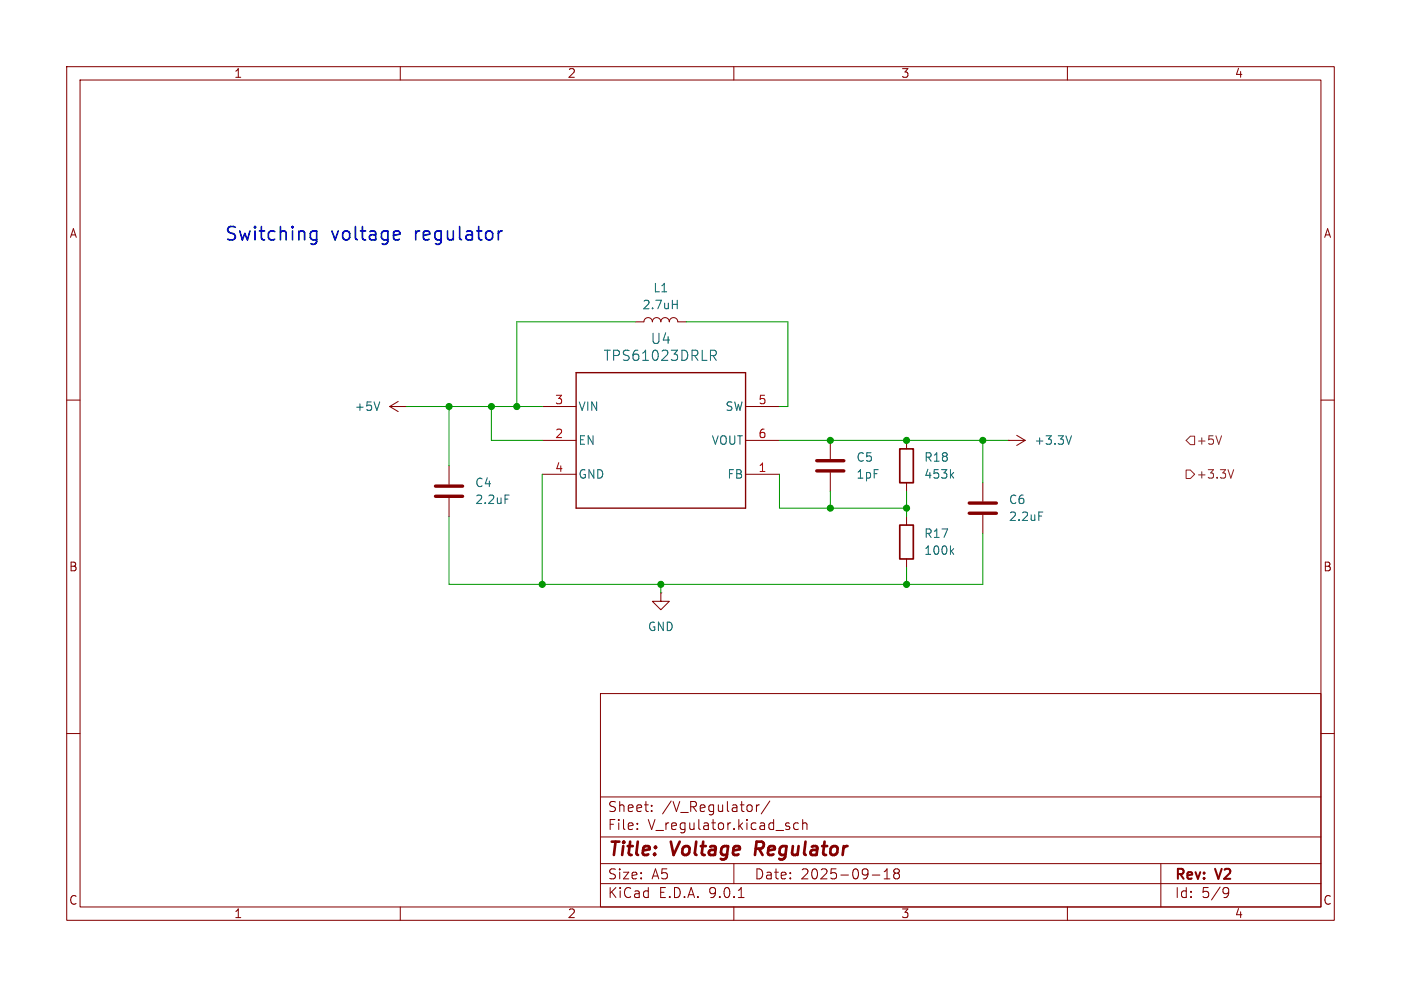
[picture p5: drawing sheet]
<svg xmlns="http://www.w3.org/2000/svg" width="210mm" height="148mm" viewBox="0 0 210 148" stroke-linecap="round" stroke-linejoin="round" font-family="sans-serif">
<g fill="none" stroke="#840000" stroke-width=".15">
<path d="M10 10h190v128h-190zM12 12h186v124h-186zM60 10v2M110 10v2M160 10v2M95.2 48.3h1.3a.64 .64 0 0 1 .7-.7 .64 .64 0 0 1 .6 .7 .64 .64 0 0 1 .6-.7 .64 .64 0 0 1 .7 .7 .64 .64 0 0 1 .6-.7 .64 .64 0 0 1 .6 .7 .64 .64 0 0 1 .7-.7 .64 .64 0 0 1 .6 .7h1.3M10 60h2M58.4 61l1.3 .7M58.4 61h2.6M59.7 60.2l-1.3 .8M61 61h.1M67.3 69.9v2.7"/>
<path d="M67.3 74.7v2.8M81.3 61h5.1M81.3 66h5.1M81.3 71.1h5.1M111.8 61h5M111.8 66h5M111.8 71.1h5M124.5 66v2.8M124.5 70.9v2.8M135.9 66v1.3M135.9 72.4v1.3M135.9 77.5v1.2"/>
<path d="M147.3 72.4v2.8M147.3 77.2v2.8M151.1 66h.1M151.1 66h2.6M152.4 65.3l1.3 .7M153.7 66l-1.3 .8M198 60h2M99.1 88.9v1.3h1.2l-1.2 1.2-1.3-1.2h1.3M99.1 88.9h.1M135.9 83.8v1.3M10 110h2M90 104h108v32h-108z"/>
<path d="M90 119.5h108M198 110h2M60 136v2M90 132.5h108M90 129.5h108M90 125.5h108M95.5 124.2v.2M95.5 123.5v.1M97.7 121.5v.2M97.7 120.8v.1M110 136v2M110 129.5v3"/>
<path d="M110.7 134.6h.8M113.4 120.7v1M113.8 120.7l-.3 .1-.1 .2M115.4 120.1l-1.3 1.9M118.3 124v.3M119.7 123.5l-.4-.1-.3 .3v.4l.1 .2h.6M120.3 123.5a.37 .37 0 0 1 .7 .1v.8M120.3 122.9v1.5M130.8 131.2h1.1M132.5 131.8h.9M132.5 130.7l.5-.4v1.5M134.3 130.9l-.3 .3v.4l.3 .2 .4-.1 .1-.2v-.4l-.3-.2"/>
<path d="M134.3 130.9l-.3-.3v-.2l.3-.1 .4 .1 .1 .2v.2l-.3 .1M134.3 130.9h.2M160 136v2M174 129.5v6.5M183.6 133.1h.3l.2 .1a.99 .99 0 0 1-.3 1.4h-.3M184.2 133.7l-.3 .3h-.3"/>
</g>
<path d="M113.4 126.2l-.2 2" fill="none" stroke="#840000" stroke-width=".4"/>
<path d="M65.3 72.9h4M65.3 74.4h4M122.4 69.1h4.1M122.4 70.6h4.1M145.3 75.4h4.1M145.3 77h4.1" fill="none" stroke="#840000" stroke-width=".51"/>
<path d="M100.8 45.6h.7M101.5 45v1.3M106.5 52.5h.6a.41 .41 0 0 1 .3 .4 .41 .41 0 0 1-.3 .4h-.6M106.9 53.3l.5 .7M56.9 60.3l-.4 1.2M75.7 74.2h.6M142.6 71.2l.4 .5M143 70.9l-.5 .4M155.7 76.8h.6M160.6 65.3l-.4 1.3M142.6 82.6l.4 .5M143 82.3l-.5 .5" fill="none" stroke="#006464" stroke-width=".15"/>
<path d="M86.4 55.9h25.4v20.3h-25.4z" fill="none" stroke="#840000" stroke-width=".2"/>
<path d="M134.9 78.7h2v5.1h-2zM134.9 67.3h2v5.1h-2z" fill="none" stroke="#840000" stroke-width=".25"/>
<path d="M177.8 70.5h.6l.7 .6-.7 .7h-.6zM177.8 66l.6-.6h.7v1.3h-.7zM183.1 65.3l-.4 1.3M184.9 70.4l-.4 1.3" fill="none" stroke="#725600" stroke-width=".15"/>
<g fill="none" stroke="#009600" stroke-width=".15">
<path d="M95.2 48.3h-17.7v12.7M102.9 48.3h15.2v12.7h-1.3M61 61h20.3M67.3 77.5v10.1h80v-7.6M67.3 61v8.9M73.7 61v5h7.6M81.3 71.1v16.5M116.8 71.1v5.1h19.1M116.8 66h34.3M124.5 73.7v2.5M135.9 73.7v3.8M147.3 66v6.4"/>
<path d="M99.1 87.6v1.3M135.9 85.1v2.5"/>
</g>
<path d="M47.5 34.6v1.7a.54 .54 0 0 1-.9 .2M47.5 34.7l-.6-.1-.4 .4v.6l.2 .3 .2 .1 .6-.1M59.3 34.6l.5 .1 .1 .4-.9 .2M59.8 35.9l-.5 .1M74.7 34.6v1.4M75.3 34.6a.51 .51 0 0 0-.6 .4" fill="none" stroke="#0000c2" stroke-width=".25"/>
<g fill="#009600" stroke="#009600" stroke-width=".15">
<circle cx="147.3" cy="66" r=".46"/>
<circle cx="135.9" cy="87.6" r=".46"/>
<circle cx="124.5" cy="76.2" r=".46"/>
<circle cx="124.5" cy="66" r=".46"/>
<circle cx="135.9" cy="76.2" r=".46"/>
<circle cx="135.9" cy="66" r=".46"/>
<circle cx="77.5" cy="61" r=".46"/>
<circle cx="81.3" cy="87.6" r=".46"/>
<circle cx="99.1" cy="87.6" r=".46"/>
<circle cx="73.7" cy="61" r=".46"/>
<circle cx="67.3" cy="61" r=".46"/>
</g>
<g font-size="2.8" fill="#0000c2">
<text x="33.6" y="36.4">Switching</text>
<text x="49.6" y="36.4">voltage</text>
<text x="62.4" y="36.4">regulator</text>
</g>
<g font-size="2.8" fill="#840000">
<text x="91" y="128.9">Title:</text>
<text x="100.7" y="128.9">Voltage</text>
<text x="114" y="128.9">Regulator</text>
</g>
<g font-size="2.1" fill="#006464">
<text x="97.5" y="51.8">U4</text>
<text x="90.4" y="54.3">TPS61023DRLR</text>
</g>
<g font-size="2.1" fill="#840000">
<text x="91" y="124.7">File:</text>
<text x="91" y="122">Sheet:</text>
<text x="97.1" y="124.7">V_regulator.kicad_sch</text>
<text x="99.2" y="122">/V_Regulator/</text>
<text x="91" y="134.9">KiCad</text>
<text x="91" y="132.1">Size:</text>
<text x="97.7" y="132.1">A5</text>
<text x="98.7" y="134.9">E.D.A.</text>
<text x="106.3" y="134.9">9.0.1</text>
<text x="113" y="132.1">Date:</text>
<text x="120" y="132.1">2025-09-18</text>
<text x="176" y="132.3">Rev:</text>
<text x="176" y="134.9">Id:</text>
<text x="180.1" y="134.9">5/9</text>
<text x="182.4" y="132.3">V2</text>
</g>
<g font-size="1.8" fill="#840000">
<text x="35" y="11.9">1</text>
<text x="85" y="11.9">2</text>
<text x="135" y="11.9">3</text>
<text x="185" y="11.9">4</text>
<text x="10.3" y="35.9">A</text>
<text x="198.4" y="35.9">A</text>
<text x="10.3" y="85.9">B</text>
<text x="198.3" y="85.9">B</text>
<text x="10.3" y="135.9">C</text>
<text x="35" y="137.9">1</text>
<text x="85" y="137.9">2</text>
<text x="135" y="137.9">3</text>
<text x="185" y="137.9">4</text>
<text x="198.3" y="135.9">C</text>
</g>
<g font-size="1.8" fill="#006464">
<text x="96.2" y="46.6">2.7uH</text>
<text x="97.8" y="44">L1</text>
<text x="53.1" y="61.8">+5V</text>
<text x="86.6" y="61.8">VIN</text>
<text x="108.6" y="61.8">SW</text>
<text x="86.6" y="66.9">EN</text>
<text x="86.6" y="72">GND</text>
<text x="106.6" y="66.9">VOUT</text>
<text x="108.9" y="72">FB</text>
<text x="128.3" y="69.4">C5</text>
<text x="128.3" y="72">1pF</text>
<text x="138.4" y="69.4">R18</text>
<text x="138.4" y="72">453k</text>
<text x="154.9" y="66.9">+3.3V</text>
<text x="71.1" y="73.3">C4</text>
<text x="71.1" y="75.8">2.2uF</text>
<text x="151.1" y="75.8">C6</text>
<text x="138.4" y="80.9">R17</text>
<text x="138.4" y="83.4">100k</text>
<text x="151.1" y="78.3">2.2uF</text>
<text x="97" y="94.8">GND</text>
</g>
<g font-size="1.8" fill="#a90000">
<text x="83.1" y="60.7">3</text>
<text x="83.1" y="65.8">2</text>
<text x="113.6" y="60.7">5</text>
<text x="113.6" y="65.8">6</text>
<text x="83.1" y="70.9">4</text>
<text x="113.6" y="70.9">1</text>
</g>
<g font-size="1.8" fill="#725600">
<text x="179.3" y="72">+3.3V</text>
<text x="179.3" y="66.9">+5V</text>
</g>
</svg>
